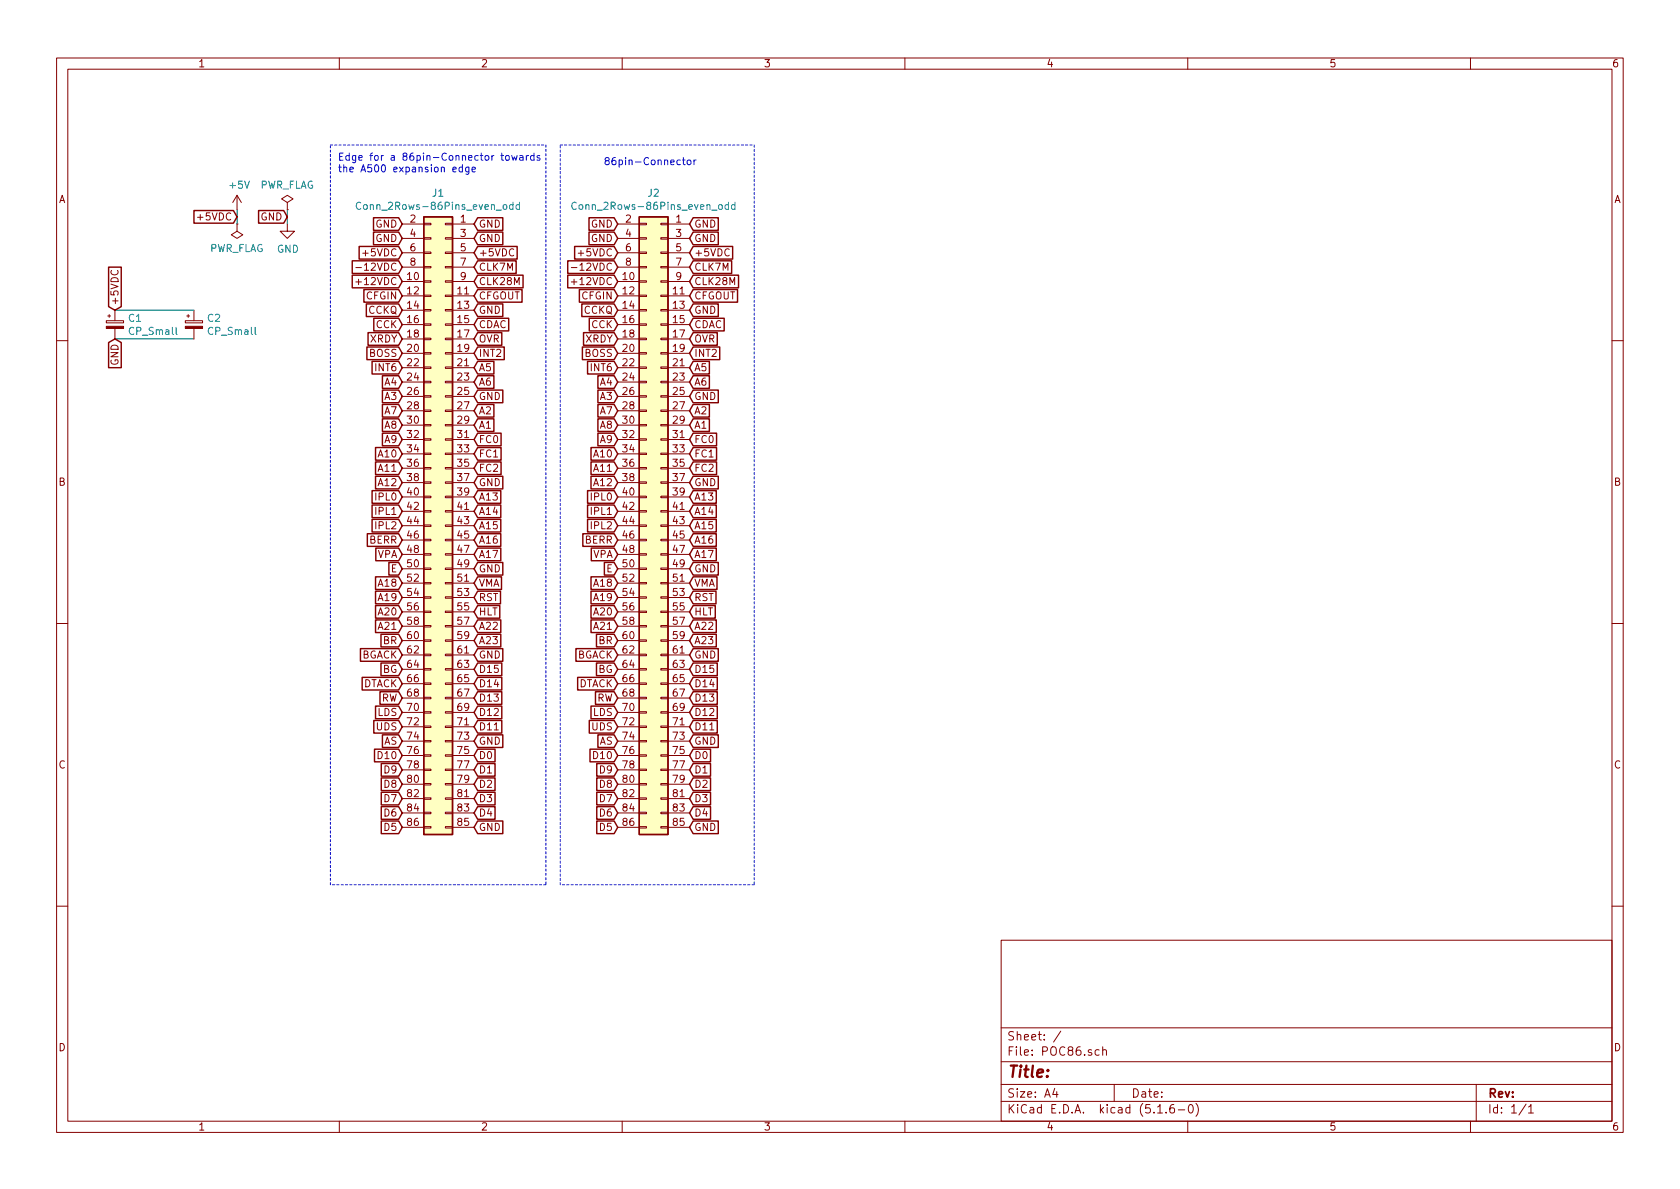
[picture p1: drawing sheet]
EESchema Schematic File Version 4
EELAYER 30 0
EELAYER END
$Descr A4 11693 8268
encoding utf-8
Sheet 1 1
Title ""
Date ""
Rev ""
Comp ""
Comment1 ""
Comment2 ""
Comment3 ""
Comment4 ""
$EndDescr
Text GLabel 1650 1500 0    50   Input ~ 0
+5VDC
$Comp
L power:PWR_FLAG #FLG0101
U 1 1
P 1650 1550
F 0 "#FLG0101" H 1650 1625 50  0001 C CNN
F 1 "PWR_FLAG" H 1650 1723 50  0000 C CNN
F 2 "" H 1650 1550 50  0001 C CNN
F 3 "~" H 1650 1550 50  0001 C CNN
	1    1650 1550
	-1   0    0    1   
$EndComp
$Comp
L power:+5V #PWR0101
U 1 1
P 1650 1450
F 0 "#PWR0101" H 1650 1300 50  0001 C CNN
F 1 "+5V" H 1665 1623 50  0000 C CNN
F 2 "" H 1650 1450 50  0001 C CNN
F 3 "" H 1650 1450 50  0001 C CNN
	1    1650 1450
	1    0    0    -1  
$EndComp
Wire Wire Line
	1650 1550 1650 1450
$Comp
L power:PWR_FLAG #FLG0102
U 1 1
P 2000 1450
F 0 "#FLG0102" H 2000 1525 50  0001 C CNN
F 1 "PWR_FLAG" H 2000 1623 50  0000 C CNN
F 2 "" H 2000 1450 50  0001 C CNN
F 3 "~" H 2000 1450 50  0001 C CNN
	1    2000 1450
	1    0    0    -1  
$EndComp
$Comp
L power:GND #PWR0102
U 1 1
P 2000 1550
F 0 "#PWR0102" H 2000 1300 50  0001 C CNN
F 1 "GND" H 2005 1377 50  0000 C CNN
F 2 "" H 2000 1550 50  0001 C CNN
F 3 "" H 2000 1550 50  0001 C CNN
	1    2000 1550
	1    0    0    -1  
$EndComp
Wire Wire Line
	2000 1450 2000 1550
Text GLabel 2000 1500 0    50   Input ~ 0
GND
Text GLabel 3300 1550 2    50   Input ~ 0
GND
Text GLabel 3300 1650 2    50   Input ~ 0
GND
Text GLabel 3300 1750 2    50   Input ~ 0
+5VDC
Text GLabel 3300 1850 2    50   Input ~ 0
CLK7M
Text GLabel 2800 1550 0    50   Input ~ 0
GND
Text GLabel 2800 1650 0    50   Input ~ 0
GND
Text GLabel 2800 1750 0    50   Input ~ 0
+5VDC
Text GLabel 2800 1850 0    50   Input ~ 0
-12VDC
Text GLabel 3300 1950 2    50   Input ~ 0
CLK28M
Text GLabel 2800 1950 0    50   Input ~ 0
+12VDC
Text GLabel 2800 2050 0    50   Input ~ 0
CFGIN
Text GLabel 3300 2150 2    50   Input ~ 0
GND
Text GLabel 2800 2150 0    50   Input ~ 0
CCKQ
Text GLabel 3300 2250 2    50   Input ~ 0
CDAC
Text GLabel 2800 2250 0    50   Input ~ 0
CCK
Text GLabel 3300 2350 2    50   Input ~ 0
OVR
Text GLabel 2800 2350 0    50   Input ~ 0
XRDY
Text GLabel 3300 2450 2    50   Input ~ 0
INT2
Text GLabel 2800 2450 0    50   Input ~ 0
BOSS
Text GLabel 3300 2550 2    50   Input ~ 0
A5
Text GLabel 2800 2550 0    50   Input ~ 0
INT6
Text GLabel 3300 2650 2    50   Input ~ 0
A6
Text GLabel 2800 2650 0    50   Input ~ 0
A4
Text GLabel 3300 2750 2    50   Input ~ 0
GND
Text GLabel 2800 2750 0    50   Input ~ 0
A3
Text GLabel 3300 2850 2    50   Input ~ 0
A2
Text GLabel 2800 2850 0    50   Input ~ 0
A7
Text GLabel 3300 2950 2    50   Input ~ 0
A1
Text GLabel 2800 2950 0    50   Input ~ 0
A8
Text GLabel 3300 3050 2    50   Input ~ 0
FC0
Text GLabel 2800 3050 0    50   Input ~ 0
A9
Text GLabel 3300 3150 2    50   Input ~ 0
FC1
Text GLabel 2800 3150 0    50   Input ~ 0
A10
Text GLabel 3300 3250 2    50   Input ~ 0
FC2
Text GLabel 2800 3250 0    50   Input ~ 0
A11
Text GLabel 3300 3350 2    50   Input ~ 0
GND
Text GLabel 2800 3350 0    50   Input ~ 0
A12
Text GLabel 3300 3450 2    50   Input ~ 0
A13
Text GLabel 2800 3450 0    50   Input ~ 0
IPL0
Text GLabel 3300 3550 2    50   Input ~ 0
A14
Text GLabel 2800 3550 0    50   Input ~ 0
IPL1
Text GLabel 3300 3650 2    50   Input ~ 0
A15
Text GLabel 2800 3650 0    50   Input ~ 0
IPL2
Text GLabel 3300 3750 2    50   Input ~ 0
A16
Text GLabel 2800 3750 0    50   Input ~ 0
BERR
Text GLabel 3300 3850 2    50   Input ~ 0
A17
Text GLabel 2800 3850 0    50   Input ~ 0
VPA
Text GLabel 3300 3950 2    50   Input ~ 0
GND
Text GLabel 2800 3950 0    50   Input ~ 0
E
Text GLabel 3300 4050 2    50   Input ~ 0
VMA
Text GLabel 2800 4050 0    50   Input ~ 0
A18
Text GLabel 3300 4150 2    50   Input ~ 0
RST
Text GLabel 2800 4150 0    50   Input ~ 0
A19
Text GLabel 3300 4250 2    50   Input ~ 0
HLT
Text GLabel 2800 4250 0    50   Input ~ 0
A20
Text GLabel 3300 4350 2    50   Input ~ 0
A22
Text GLabel 2800 4350 0    50   Input ~ 0
A21
Text GLabel 3300 4450 2    50   Input ~ 0
A23
Text GLabel 2800 4450 0    50   Input ~ 0
BR
Text GLabel 3300 4550 2    50   Input ~ 0
GND
Text GLabel 2800 4550 0    50   Input ~ 0
BGACK
Text GLabel 3300 4650 2    50   Input ~ 0
D15
Text GLabel 2800 4650 0    50   Input ~ 0
BG
Text GLabel 3300 4750 2    50   Input ~ 0
D14
Text GLabel 2800 4750 0    50   Input ~ 0
DTACK
Text GLabel 3300 4850 2    50   Input ~ 0
D13
Text GLabel 2800 4850 0    50   Input ~ 0
RW
Text GLabel 3300 4950 2    50   Input ~ 0
D12
Text GLabel 2800 4950 0    50   Input ~ 0
LDS
Text GLabel 3300 5050 2    50   Input ~ 0
D11
Text GLabel 2800 5050 0    50   Input ~ 0
UDS
Text GLabel 3300 5150 2    50   Input ~ 0
GND
Text GLabel 2800 5150 0    50   Input ~ 0
AS
Text GLabel 3300 5250 2    50   Input ~ 0
D0
Text GLabel 2800 5250 0    50   Input ~ 0
D10
Text GLabel 3300 5350 2    50   Input ~ 0
D1
Text GLabel 2800 5350 0    50   Input ~ 0
D9
Text GLabel 3300 5450 2    50   Input ~ 0
D2
Text GLabel 2800 5450 0    50   Input ~ 0
D8
Text GLabel 3300 5550 2    50   Input ~ 0
D3
Text GLabel 2800 5550 0    50   Input ~ 0
D7
Text GLabel 3300 5650 2    50   Input ~ 0
D4
Text GLabel 2800 5650 0    50   Input ~ 0
D6
Text GLabel 3300 5750 2    50   Input ~ 0
GND
Text GLabel 2800 5750 0    50   Input ~ 0
D5
$Comp
L POC86:Conn_2Rows-86Pins_even_odd J1
U 1 1
P 3050 3650
F 0 "J1" H 3050 5967 50  0000 C CNN
F 1 "Conn_2Rows-86Pins_even_odd" H 3050 5876 50  0000 C CNN
F 2 "POC86:A500_Mirrored_86pin_Edge" H 3000 3950 50  0001 C CNN
F 3 "~" H 3000 3950 50  0001 C CNN
	1    3050 3650
	1    0    0    -1  
$EndComp
Text GLabel 4800 1550 2    50   Input ~ 0
GND
Text GLabel 4800 1650 2    50   Input ~ 0
GND
Text GLabel 4800 1750 2    50   Input ~ 0
+5VDC
Text GLabel 4800 1850 2    50   Input ~ 0
CLK7M
Text GLabel 4300 1550 0    50   Input ~ 0
GND
Text GLabel 4300 1650 0    50   Input ~ 0
GND
Text GLabel 4300 1750 0    50   Input ~ 0
+5VDC
Text GLabel 4300 1850 0    50   Input ~ 0
-12VDC
Text GLabel 4800 1950 2    50   Input ~ 0
CLK28M
Text GLabel 4300 1950 0    50   Input ~ 0
+12VDC
Text GLabel 4800 2150 2    50   Input ~ 0
GND
Text GLabel 4800 2050 2    50   Input ~ 0
CFGOUT
Text GLabel 4300 2150 0    50   Input ~ 0
CCKQ
Text GLabel 4800 2250 2    50   Input ~ 0
CDAC
Text GLabel 4300 2250 0    50   Input ~ 0
CCK
Text GLabel 4800 2350 2    50   Input ~ 0
OVR
Text GLabel 4300 2350 0    50   Input ~ 0
XRDY
Text GLabel 4800 2450 2    50   Input ~ 0
INT2
Text GLabel 4300 2450 0    50   Input ~ 0
BOSS
Text GLabel 4800 2550 2    50   Input ~ 0
A5
Text GLabel 4300 2550 0    50   Input ~ 0
INT6
Text GLabel 4800 2650 2    50   Input ~ 0
A6
Text GLabel 4300 2650 0    50   Input ~ 0
A4
Text GLabel 4800 2750 2    50   Input ~ 0
GND
Text GLabel 4300 2750 0    50   Input ~ 0
A3
Text GLabel 4800 2850 2    50   Input ~ 0
A2
Text GLabel 4300 2850 0    50   Input ~ 0
A7
Text GLabel 4800 2950 2    50   Input ~ 0
A1
Text GLabel 4300 2950 0    50   Input ~ 0
A8
Text GLabel 4800 3050 2    50   Input ~ 0
FC0
Text GLabel 4300 3050 0    50   Input ~ 0
A9
Text GLabel 4800 3150 2    50   Input ~ 0
FC1
Text GLabel 4300 3150 0    50   Input ~ 0
A10
Text GLabel 4800 3250 2    50   Input ~ 0
FC2
Text GLabel 4300 3250 0    50   Input ~ 0
A11
Text GLabel 4800 3350 2    50   Input ~ 0
GND
Text GLabel 4300 3350 0    50   Input ~ 0
A12
Text GLabel 4800 3450 2    50   Input ~ 0
A13
Text GLabel 4300 3450 0    50   Input ~ 0
IPL0
Text GLabel 4800 3550 2    50   Input ~ 0
A14
Text GLabel 4300 3550 0    50   Input ~ 0
IPL1
Text GLabel 4800 3650 2    50   Input ~ 0
A15
Text GLabel 4300 3650 0    50   Input ~ 0
IPL2
Text GLabel 4800 3750 2    50   Input ~ 0
A16
Text GLabel 4300 3750 0    50   Input ~ 0
BERR
Text GLabel 4800 3850 2    50   Input ~ 0
A17
Text GLabel 4300 3850 0    50   Input ~ 0
VPA
Text GLabel 4800 3950 2    50   Input ~ 0
GND
Text GLabel 4300 3950 0    50   Input ~ 0
E
Text GLabel 4800 4050 2    50   Input ~ 0
VMA
Text GLabel 4300 4050 0    50   Input ~ 0
A18
Text GLabel 4800 4150 2    50   Input ~ 0
RST
Text GLabel 4300 4150 0    50   Input ~ 0
A19
Text GLabel 4800 4250 2    50   Input ~ 0
HLT
Text GLabel 4300 4250 0    50   Input ~ 0
A20
Text GLabel 4800 4350 2    50   Input ~ 0
A22
Text GLabel 4300 4350 0    50   Input ~ 0
A21
Text GLabel 4800 4450 2    50   Input ~ 0
A23
Text GLabel 4300 4450 0    50   Input ~ 0
BR
Text GLabel 4800 4550 2    50   Input ~ 0
GND
Text GLabel 4300 4550 0    50   Input ~ 0
BGACK
Text GLabel 4800 4650 2    50   Input ~ 0
D15
Text GLabel 4300 4650 0    50   Input ~ 0
BG
Text GLabel 4800 4750 2    50   Input ~ 0
D14
Text GLabel 4300 4750 0    50   Input ~ 0
DTACK
Text GLabel 4800 4850 2    50   Input ~ 0
D13
Text GLabel 4300 4850 0    50   Input ~ 0
RW
Text GLabel 4800 4950 2    50   Input ~ 0
D12
Text GLabel 4300 4950 0    50   Input ~ 0
LDS
Text GLabel 4800 5050 2    50   Input ~ 0
D11
Text GLabel 4300 5050 0    50   Input ~ 0
UDS
Text GLabel 4800 5150 2    50   Input ~ 0
GND
Text GLabel 4300 5150 0    50   Input ~ 0
AS
Text GLabel 4800 5250 2    50   Input ~ 0
D0
Text GLabel 4300 5250 0    50   Input ~ 0
D10
Text GLabel 4800 5350 2    50   Input ~ 0
D1
Text GLabel 4300 5350 0    50   Input ~ 0
D9
Text GLabel 4800 5450 2    50   Input ~ 0
D2
Text GLabel 4300 5450 0    50   Input ~ 0
D8
Text GLabel 4800 5550 2    50   Input ~ 0
D3
Text GLabel 4300 5550 0    50   Input ~ 0
D7
Text GLabel 4800 5650 2    50   Input ~ 0
D4
Text GLabel 4300 5650 0    50   Input ~ 0
D6
Text GLabel 4800 5750 2    50   Input ~ 0
GND
Text GLabel 4300 5750 0    50   Input ~ 0
D5
$Comp
L POC86:Conn_2Rows-86Pins_even_odd J2
U 1 1
P 4550 3650
F 0 "J2" H 4550 5967 50  0000 C CNN
F 1 "Conn_2Rows-86Pins_even_odd" H 4550 5876 50  0000 C CNN
F 2 "POC86:DIP-86_even_odd_W5.08mm" H 4500 3950 50  0001 C CNN
F 3 "~" H 4500 3950 50  0001 C CNN
	1    4550 3650
	1    0    0    -1  
$EndComp
Text GLabel 4300 2050 0    50   Input ~ 0
CFGIN
Text GLabel 3300 2050 2    50   Input ~ 0
CFGOUT
Wire Notes Line
	2300 1000 3800 1000
Wire Notes Line
	3800 1000 3800 6150
Wire Notes Line
	3800 6150 2300 6150
Wire Notes Line
	2300 6150 2300 1000
Text Notes 2350 1200 0    50   ~ 0
Edge for a 86pin-Connector towards \nthe A500 expansion edge
Wire Notes Line
	3900 1000 5250 1000
Wire Notes Line
	5250 1000 5250 6150
Wire Notes Line
	5250 6150 3900 6150
Wire Notes Line
	3900 6150 3900 1000
Text Notes 4200 1150 0    50   ~ 0
86pin-Connector
$Comp
L Device:CP_Small C2
U 1 1
P 1350 2250
F 0 "C2" H 1438 2296 50  0000 L CNN
F 1 "CP_Small" H 1438 2205 50  0000 L CNN
F 2 "Capacitor_THT:CP_Radial_D5.0mm_P2.50mm" H 1350 2250 50  0001 C CNN
F 3 "~" H 1350 2250 50  0001 C CNN
	1    1350 2250
	1    0    0    -1  
$EndComp
$Comp
L Device:CP_Small C1
U 1 1
P 800 2250
F 0 "C1" H 888 2296 50  0000 L CNN
F 1 "CP_Small" H 888 2205 50  0000 L CNN
F 2 "Capacitor_THT:CP_Radial_D5.0mm_P2.50mm" H 800 2250 50  0001 C CNN
F 3 "~" H 800 2250 50  0001 C CNN
	1    800  2250
	1    0    0    -1  
$EndComp
Text GLabel 800  2150 1    50   Input ~ 0
+5VDC
Wire Wire Line
	800  2150 1350 2150
Text GLabel 800  2350 3    50   Input ~ 0
GND
Wire Wire Line
	800  2350 1350 2350
$EndSCHEMATC
